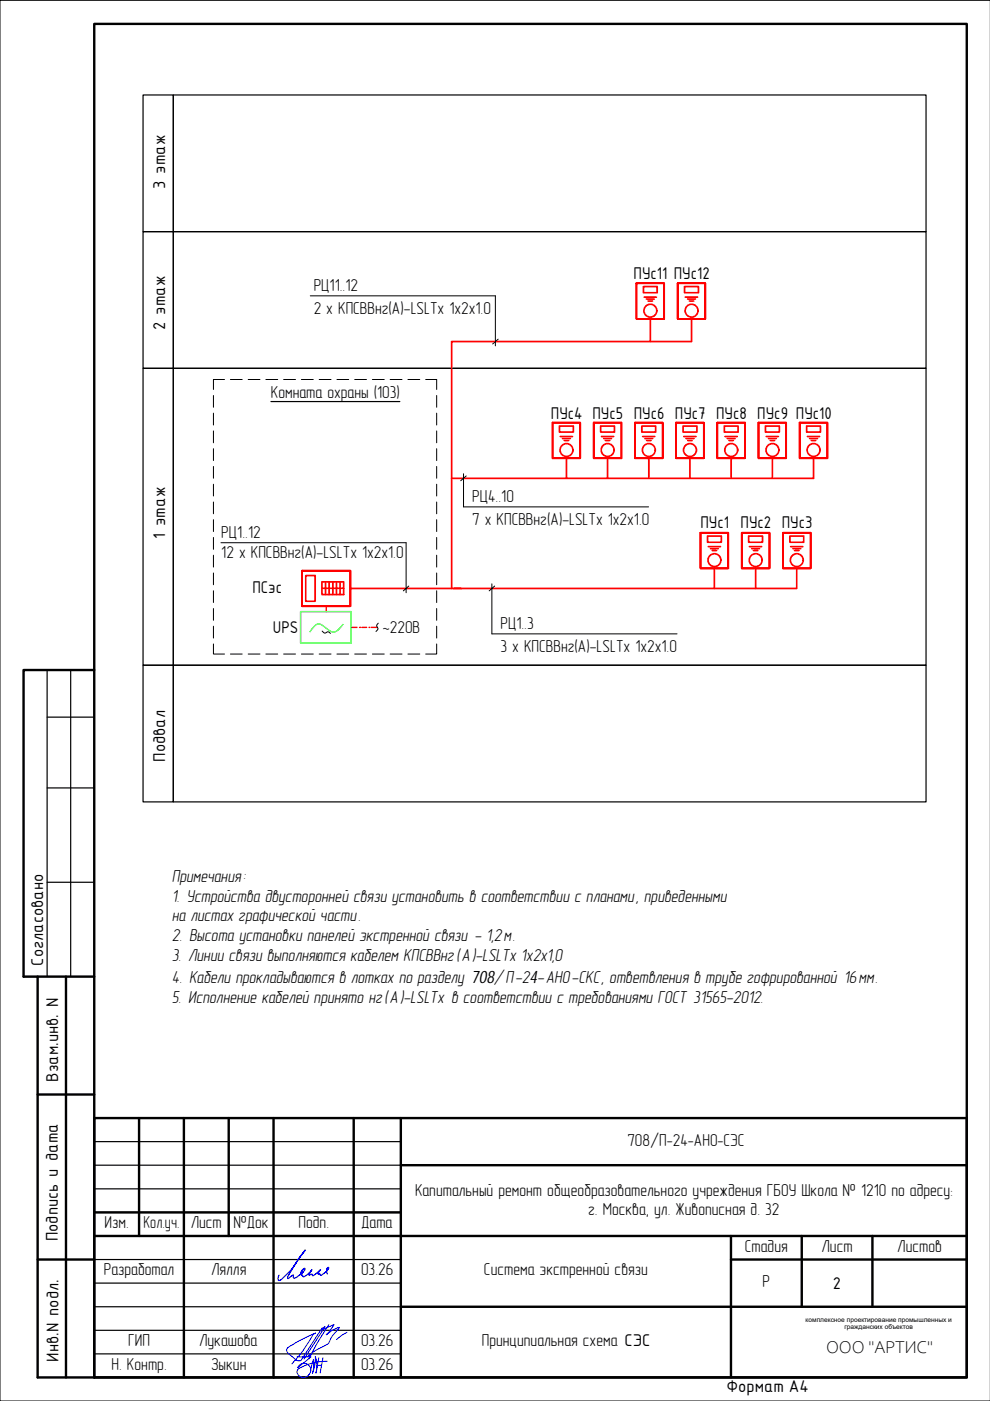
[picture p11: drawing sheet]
<svg xmlns="http://www.w3.org/2000/svg" width="210mm" height="297mm" viewBox="0 0 210 297" stroke-linecap="round" stroke-linejoin="round" font-family="sans-serif">
<path d="M20 5.1h185v286.9h-185zM20 142.1h-15v65h15M8 207.1v84.9h12M14 207.1v84.9M8 232.1h12M8 267h12" fill="none" stroke="#000" stroke-width=".51"/>
<path d="M10 152h10M10 142.1v65M15 142.1v65M10 167.1h10M10 187.1h10M5 207.1h3" fill="none" stroke="#000" stroke-width=".25"/>
<g fill="none" stroke="#000" stroke-width=".51">
<path d="M20 237.1h185v54.9h-185zM29.5 237.1v25M39 237.1v54.9M48.5 237.1v25M58 237.1v54.9M75 237.1v54.9M85 237.1v54.9M20 257.1h65M85 247h120M20 262.1h185M85 277.1h120M155 262.1v29.9"/>
<path d="M155 267h50M170 262.1v15M185 262.1v15"/>
</g>
<path d="M20 257.1h65M20 252.1h65M20 247h65M20 242h65M20 277.1h185M20 272h65M20 267h65M20 287h65M20 282.1h65" fill="none" stroke="#000" stroke-width=".25"/>
<path d="M69.4 270.1l-.1-.2a.75 .75 0 0 1 .4-1.2 2.77 2.77 0 0 1-1.8 1.6 .24 .24 0 0 0-.1-.2 .24 .24 0 0 0-.3 .1v-.2l.5-.8-.9 .8a.63 .63 0 0 1-.9 .4 .25 .25 0 0 0-.2-.3 .25 .25 0 0 0-.3 .2l-.2 .1v-.1l.7-1.1-.3 .3a2.13 2.13 0 0 1-1.7 1.1l-.1-.3-.2 .1v-.1l.4-.6-.4 .2a.93 .93 0 0 1 .8-.9 4.4 4.4 0 0 1-2.1 1.9 .36 .36 0 0 1-.5-.1 .36 .36 0 0 1 .1-.5l-1 .8-.2-.2a29.7 29.7 0 0 1 3.7-5.9 30.8 30.8 0 0 1-5 6.3l-.4 .2-.3-.1-.1-.4 .3-.6" fill="none" stroke="#00f" stroke-width=".25"/>
<path d="M63 287.7h3l-2.9 2.3a1.47 1.47 0 0 1 2.5-.4 1.47 1.47 0 0 1-.8 2.4 1.3 1.3 0 0 1-1.8-1.4l.7-.7M67.3 289.5h.9M67.6 287.9l-.6 3.2 .2-1.7-.3-1.8-.1 1.8-.5 1.7a5.2 5.2 0 0 0 .1-2.8l-.5 2.5M68.2 281.6l.7-.3-4.4 6.8M68.3 281.6l-4.5 6.9-.9-.1-1.7-1.3a.83 .83 0 0 1-.4-.8 .83 .83 0 0 1 .4-.7l2.2-1.3 3.5-1.7-.6 .4-2.1 3.4-2.3 2.8M68.3 282l2.5-1.2-.8 1.3-.8 .9 1.3-.9 1.4-.7-.7 1a6.2 6.2 0 0 0-1.5 2.4l-1.2 .7a10.6 10.6 0 0 0-3.2 2.1M68.5 287.9l-.6 3.2M69.4 288.6a11.7 11.7 0 0 0-5.7 1.4M69.7 280.8l-2.2 3.6-2 3.7M73.6 282.5l-1.2 .7-1 .8" fill="none" stroke="#00f" stroke-width=".21"/>
<path d="M30.3 20.1h6.4v29h-6.4zM36.7 20.1h159.6v29h-159.6zM30.3 49.1h6.4v29h-6.4zM36.7 49.1h159.6v29h-159.6zM30.3 78.1h6.4v62.9h-6.4zM36.7 78.1h159.6v62.9h-159.6zM30.3 141h6.4v29h-6.4zM36.7 141h159.6v29h-159.6z" fill="none" stroke="#000" stroke-width=".25"/>
<path d="M57.4 85.1h27.4" fill="none" stroke="#000" stroke-width=".25"/>
<g fill="none" stroke="#000" stroke-width=".21">
<path d="M65.8 62.7h39.2v10.6M105.6 71.9l-1.1 1M45.3 83.8v2.5M45.3 87.6v2.5M45.3 91.4v2.5M45.3 95.1v2.5M45.3 98.9v2.5M47.6 80.5h-2.3v2.1M48.9 80.5h2.5M52.6 80.5h2.5M56.4 80.5h2.5M60.1 80.5h2.6"/>
<path d="M63.9 80.5h2.5M67.7 80.5h2.5M71.4 80.5h2.5M75.2 80.5h2.5M79 80.5h2.5M82.7 80.5h2.5M86.5 80.5h2.5M90.3 80.5h2.3v2.1M92.6 83.8v2.5M92.6 87.6v2.5M92.6 91.4v2.5M92.6 95.1v2.5"/>
<path d="M92.6 98.9v2.5M45.3 102.7v2.5M45.3 106.4v2.5M45.3 110.2v2.5M45.3 113.9v2.6M45.3 117.7v2.5M46.8 115.1h39.3v10.6M92.6 102.7v2.5M92.6 106.4v2.5M92.6 110.2v2.5M92.6 113.9v2.6M92.6 117.7v2.5"/>
<path d="M98.3 100.4v7.1h39.2M98.8 100.9l-1.1 1M45.3 121.5v2.5M45.3 125.3v2.4M45.3 129v2.5M45.3 132.8v2.5M45.3 136.5v2.2h2.3M48.9 138.7h2.5M52.6 138.7h2.5M56.4 138.7h2.5M60.1 138.7h2.6M63.9 138.7h2.5"/>
<path d="M67.7 138.7h2.5M71.4 138.7h2.5M75.2 138.7h2.5M79 138.7h2.5M82.7 138.7h2.5M86.5 138.7h2.5M86.7 124.3l-1.2 1M92.6 136.5v2.2h-2.3M92.6 121.5v2.5M92.6 125.3v2.4M92.6 129v2.5M92.6 132.8v2.5"/>
<path d="M104.3 123.8v10.6h39.3M104.9 124.3l-1.2 1"/>
</g>
<g fill="none" stroke="#fff" stroke-width=".21">
<path d="M134.9 60.1h5.9M143.7 60.1h5.8M117.2 89.6h5.8M125.9 89.6h5.9M134.6 89.6h5.9M143.3 89.6h5.9M152.1 89.6h5.9M160.8 89.6h5.9M169.5 89.6h5.9M148.5 113h5.9M157.3 113h5.9M166 113h5.9"/>
<path d="M64 121h10.3"/>
</g>
<g fill="#fff" stroke="#fff" stroke-width=".21">
<path d="M64 121v7.5h10.3zM64 121h10.3v7.5z"/>
<path d="M148.5 113v7.5h5.9zM148.5 113h5.9v7.5z"/>
<path d="M157.3 113v7.5h5.9zM157.3 113h5.9v7.5z"/>
<path d="M166 113v7.5h5.9zM166 113h5.9v7.5z"/>
<path d="M117.2 89.6v7.6h5.8zM117.2 89.6h5.8v7.6z"/>
<path d="M125.9 89.6v7.6h5.9zM125.9 89.6h5.9v7.6z"/>
<path d="M134.6 89.6v7.6h5.9zM134.6 89.6h5.9v7.6z"/>
<path d="M143.3 89.6v7.6h5.9zM143.3 89.6h5.9v7.6z"/>
<path d="M152.1 89.6v7.6h5.9zM152.1 89.6h5.9v7.6z"/>
<path d="M160.8 89.6v7.6h5.9zM160.8 89.6h5.9v7.6z"/>
<path d="M169.5 89.6v7.6h5.9zM169.5 89.6h5.9v7.6z"/>
<path d="M134.9 60.1v7.5h5.9zM134.9 60.1h5.9v7.5z"/>
<path d="M143.7 60.1v7.5h5.8zM143.7 60.1h5.8v7.5z"/>
</g>
<g fill="none" stroke="#f00" stroke-width=".36">
<path d="M134.9 60.1v7.5h5.9v-7.5h-5.9h5.9v7.5h-5.9zM136.4 60.8h2.9v1.3h-2.9zM136.6 63h2.6M137.1 63.4h1.6M137.4 63.8h.9M137.9 67.6v4.8M143.7 60.1v7.5h5.8v-7.5h-5.8h5.8v7.5h-5.8zM145.1 60.8h3v1.3h-3zM145.3 63h2.6M145.8 63.4h1.6M146.2 63.8h.9M146.6 67.6v4.8h-50.8v52.4"/>
<path d="M117.2 89.6v7.6h5.8v-7.6h-5.8h5.8v7.6h-5.8zM118.6 90.3h3v1.3h-3zM118.8 92.5h2.6M119.3 93h1.6M119.6 93.4h1M120.1 97.2v4.2M125.9 89.6v7.6h5.9v-7.6h-5.9h5.9v7.6h-5.9zM127.4 90.3h2.9v1.3h-2.9zM127.5 92.5h2.6M128 93h1.6M128.4 93.4h.9M128.8 97.2v4.2"/>
<path d="M134.6 89.6v7.6h5.9v-7.6h-5.9h5.9v7.6h-5.9zM136.1 90.3h2.9v1.3h-2.9zM136.2 92.5h2.6M136.7 93h1.7M137.1 93.4h.9M137.6 97.2v4.2M143.3 89.6v7.6h5.9v-7.6h-5.9h5.9v7.6h-5.9zM144.8 90.3h3v1.3h-3zM145 92.5h2.6M145.5 93h1.6M145.8 93.4h.9M146.3 97.2v4.2"/>
<path d="M152.1 89.6v7.6h5.9v-7.6h-5.9h5.9v7.6h-5.9zM153.6 90.3h2.9v1.3h-2.9zM153.7 92.5h2.6M154.2 93h1.7M154.6 93.4h.9M155 97.2v4.2M160.8 89.6v7.6h5.9v-7.6h-5.9h5.9v7.6h-5.9zM162.3 90.3h2.9v1.3h-2.9zM162.5 92.5h2.5M162.9 93h1.7M163.3 93.4h.9M163.8 97.2v4.2"/>
<path d="M169.5 89.6v7.6h5.9v-7.6h-5.9h5.9v7.6h-5.9zM171 90.3h2.9v1.3h-2.9zM171.2 92.5h2.6M171.7 93h1.6M172 93.4h1M172.5 97.2v4.2h-76.7M148.5 113v7.5h5.9v-7.5h-5.9h5.9v7.5h-5.9zM150 113.7h2.9v1.3h-2.9zM150.2 115.9h2.6M150.6 116.3h1.7M151 116.7h.9M157.3 113v7.5h5.9v-7.5h-5.9h5.9v7.5h-5.9z"/>
<path d="M158.7 113.7h3v1.3h-3zM158.9 115.9h2.6M159.4 116.3h1.6M159.7 116.7h1M166 113v7.5h5.9v-7.5h-5.9h5.9v7.5h-5.9zM167.5 113.7h2.9v1.3h-2.9zM167.6 115.9h2.6M168.1 116.3h1.7M168.5 116.7h.9M64 121v7.5h10.3v-7.5h-10.3h10.3v7.5h-10.3zM64.8 122h2v5.5h-2zM68.3 123.4h4.6v2.7h-4.6z"/>
<path d="M68.3 124.7h4.6M69 123.4v2.7M69.8 123.4v2.7M70.6 123.4v2.7M71.3 123.4v2.7M72.1 123.4v2.7M74.3 124.8h23.6M151.5 120.5v4.3M160.2 120.5v4.3M168.9 120.5v4.3h-72.8"/>
<circle cx="137.9" cy="65.9" r="1.37"/>
<circle cx="146.6" cy="65.9" r="1.37"/>
<circle cx="120.1" cy="95.4" r="1.37"/>
<circle cx="128.8" cy="95.4" r="1.37"/>
<circle cx="137.6" cy="95.4" r="1.37"/>
<circle cx="146.3" cy="95.4" r="1.37"/>
<circle cx="155" cy="95.4" r="1.37"/>
<circle cx="163.8" cy="95.4" r="1.37"/>
<circle cx="172.5" cy="95.4" r="1.37"/>
<circle cx="151.5" cy="118.8" r="1.37"/>
<circle cx="160.2" cy="118.8" r="1.37"/>
<circle cx="168.9" cy="118.8" r="1.37"/>
</g>
<g fill="#fff" stroke="#fff" stroke-width=".21">
<path d="M53.7 123.2v2.5l5.9-2.5zM53.7 125.7l5.9-2.5v2.5z"/>
<path d="M58.1 131.8v2.5l4.9-2.5zM58.1 134.3l4.9-2.5v2.5z"/>
</g>
<!-- layer: 0 -->
<path d="M68.3 133.8a.7 .7 0 0 0 1.2 .1l.6 .4M80.2 132.1a.67 .67 0 0 0-.1 1.2l-.4 .6" fill="none" stroke="#000" stroke-width=".21"/>
<path d="M69.2 128.5v1.2M74.4 133h1.3M76.2 133h.1M76.7 133h1M78.2 133h.1M78.7 133h1.3" fill="none" stroke="#f00" stroke-width=".3"/>
<path d="M72.7 132.4a2.69 2.69 0 0 1-2.1 1.6l-.7-.3a5.2 5.2 0 0 0-2.4-1.4l-.8 .4-1 1.2" fill="none" stroke="#0f0" stroke-width=".25"/>
<path d="M63.7 129.7h10.7v6.7h-10.7z" fill="none" stroke="#0f0" stroke-width=".3"/>
<!-- layer: G-ANOTVPRT_T -->
<path d="M210 .1h-210v296.9h210" fill="none" stroke="#000" stroke-width=".21"/>
<g font-size="3.9">
<text x="35.1" y="40.1" transform="rotate(-90 35.1 40.1)">3 этаж</text>
<text x="134.3" y="59.2">ПУс11 ПУс12</text>
<text x="35.1" y="69.9" transform="rotate(-90 35.1 69.9)">2 этаж</text>
<text x="116.8" y="88.8">ПУс4 ПУс5 ПУс6 ПУс7 ПУс8 ПУс9 ПУс10</text>
<text x="148.5" y="112">ПУс1 ПУс2 ПУс3</text>
<text x="35.1" y="114.2" transform="rotate(-90 35.1 114.2)">1 этаж</text>
<text x="53.5" y="125.7">ПСэс</text>
<text x="57.9" y="134.3">UPS</text>
<text x="35.1" y="161.5" transform="rotate(-90 35.1 161.5)">Подвал</text>
<text x="9.2" y="204.7" transform="rotate(-90 9.2 204.7)">Согласовано</text>
<text x="12.3" y="229.4" transform="rotate(-90 12.3 229.4)">Взам.инв. N</text>
<text x="12.3" y="263.2" transform="rotate(-90 12.3 263.2)">Подпись и дата</text>
<text x="176.6" y="273.3">2</text>
<text x="12.4" y="288.7" transform="rotate(-90 12.4 288.7)">Инв.N подл.</text>
<text x="154" y="295">Формат А4</text>
</g>
<text font-size="3.8" x="175.1" y="286.9">ООО &quot;АРТИС&quot;</text>
<g font-size="3.7">
<text x="66.5" y="61.7">РЦ11..12</text>
<text x="66.5" y="66.5">2 х КПСВВнг(А)-LSLTx 1х2х1.0</text>
<text x="57.4" y="84.3">Комната охраны (103)</text>
<text x="100.1" y="106.5">РЦ4..10</text>
<text x="100.1" y="111.2">7 х КПСВВнг(А)-LSLTx 1х2х1.0</text>
<text x="46.9" y="118.2">12 х КПСВВнг(А)-LSLTx 1х2х1.0</text>
<text x="46.9" y="114.1">РЦ1..12</text>
<text x="81.1" y="134.2">~220В</text>
<text x="106.1" y="133.4">РЦ1..3</text>
<text x="106.1" y="138.2">3 х КПСВВнг(А)-LSLTx 1х2х1.0</text>
<text x="36.4" y="187">Примечания:</text>
<text x="36.4" y="191.2">1. Устройства двусторонней связи установить в соответствии с планами, приведенными</text>
<text x="36.4" y="195.3">на листах графической части.</text>
<text x="36.4" y="199.5">2. Высота установки панелей экстренной связи - 1,2м.</text>
<text x="36.4" y="203.8">3. Линии связи выполняются кабелем КПСВВнг(А)-LSLTx 1x2x1,0</text>
<text x="36.4" y="208.4">4. Кабели прокладываются в лотках по разделу 708/П-24-АНО-СКС, ответвления в трубе гофрированной 16мм.</text>
<text x="36.4" y="212.7">5. Исполнение кабелей принято нг(А)-LSLTx в соответствии с требованиями ГОСТ 31565-2012.</text>
<text x="133" y="243.1">708/П-24-АНО-СЭС</text>
<text x="88" y="253.5">Капитальный ремонт общеобразовательного учреждения ГБОУ Школа № 1210 по адресу:</text>
<text x="124.7" y="257.7">г. Москва, ул. Живописная д. 32</text>
<text x="22.2" y="260.4">Изм.</text>
<text x="30.4" y="260.4">Кол.уч.</text>
<text x="40.4" y="260.4">Лист №Док</text>
<text x="63.3" y="260.4">Подп.</text>
<text x="76.6" y="260.4">Дата</text>
<text x="157.9" y="265.4">Стадия</text>
<text x="174.2" y="265.4">Лист</text>
<text x="190.2" y="265.4">Листов</text>
<text x="22" y="270.4">Разработал</text>
<text x="44.7" y="270.4">Лялля</text>
<text x="76.6" y="270.4">03.26</text>
<text x="102.6" y="270.4">Система экстренной связи</text>
<text x="161.7" y="272.9">Р</text>
<text x="27.2" y="285.4">ГИП</text>
<text x="42.2" y="285.4">Лукашова</text>
<text x="76.6" y="285.4">03.26</text>
<text x="102.2" y="285.4">Принципиальная схема СЭС</text>
<text x="23.6" y="290.5">Н. Контр.</text>
<text x="44.7" y="290.4">Зыкин</text>
<text x="76.6" y="290.4">03.26</text>
</g>
<g font-size="1.4">
<text x="170.8" y="280.2">комплексное проектирование промышленных и</text>
<text x="179" y="281.9">гражданских объектов</text>
</g>
</svg>
